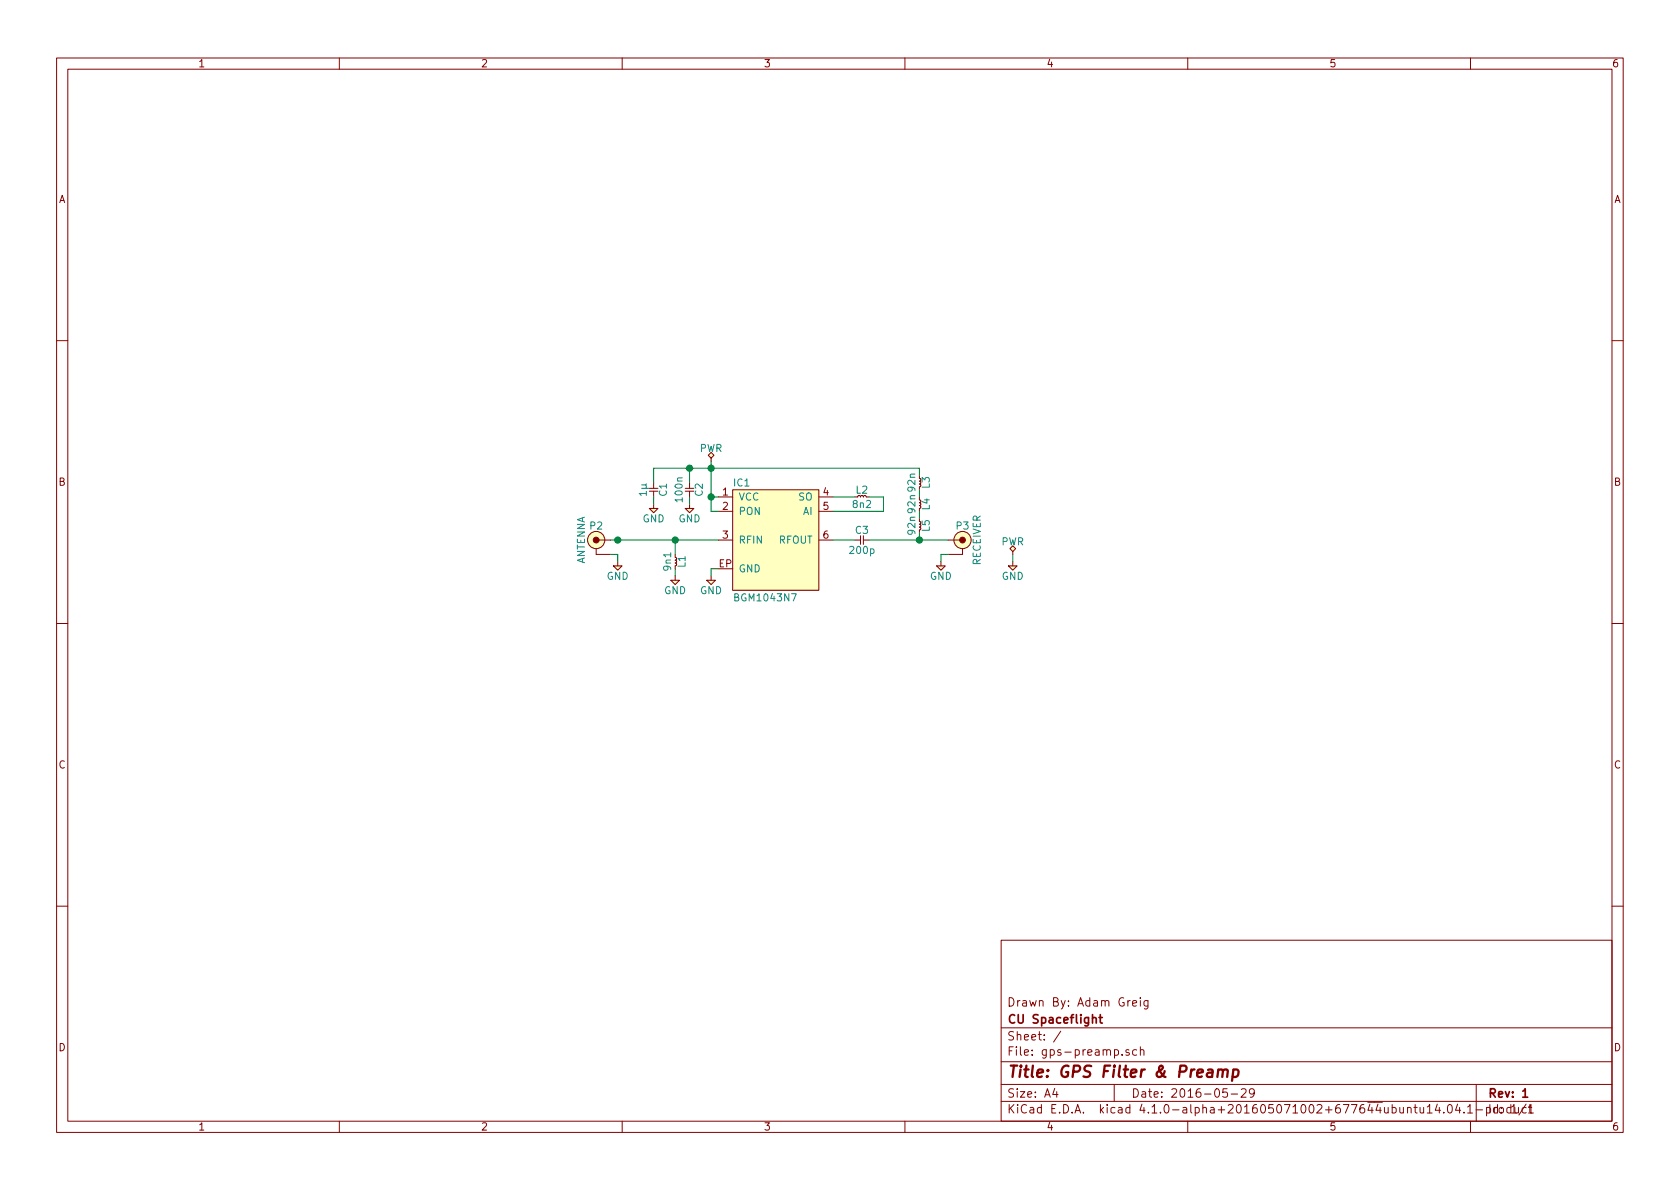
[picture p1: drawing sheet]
EESchema Schematic File Version 2
LIBS:agg-kicad
LIBS:gps-preamp-cache
EELAYER 25 0
EELAYER END
$Descr A4 11693 8268
encoding utf-8
Sheet 1 1
Title "GPS Filter & Preamp"
Date "2016-05-29"
Rev "1"
Comp "CU Spaceflight"
Comment1 "Drawn By: Adam Greig"
Comment2 ""
Comment3 ""
Comment4 ""
$EndDescr
$Comp
L BGM1043N7 IC1
U 1 1
P 5400 3750
F 0 "IC1" H 5100 4150 50  0000 L CNN
F 1 "BGM1043N7" H 5100 3350 50  0000 L CNN
F 2 "agg:DFN-6-EP-BGM" H 5100 3250 50  0001 L CNN
F 3 "http://www.infineon.com/dgdl/bgm1043n7.pdf?folderId=db3a30431f848401011fcbf2ab4c04c4&fileId=db3a304336415dec01365e4465443c72" H 5100 3150 50  0001 L CNN
F 4 "BGM1043N7E6327XUSA1CT-ND" H 5100 3050 50  0001 L CNN "DigiKey"
	1    5400 3750
	1    0    0    -1  
$EndComp
$Comp
L COAX P2
U 1 1
P 4150 3750
F 0 "P2" H 4150 3850 50  0000 C CNN
F 1 "ANTENNA" V 4250 3750 50  0000 C CNN
F 2 "agg:SMA-PTH" H 4150 3540 50  0001 C CNN
F 3 "" H 4250 3650 50  0001 C CNN
F 4 "2135970" H 4150 3470 50  0001 C CNN "Farnell"
	1    4150 3750
	-1   0    0    -1  
$EndComp
$Comp
L COAX P3
U 1 1
P 6700 3750
F 0 "P3" H 6700 3850 50  0000 C CNN
F 1 "RECEIVER" V 6800 3750 50  0000 C CNN
F 2 "agg:SMA-EDGE" H 6700 3540 50  0001 C CNN
F 3 "" H 6800 3650 50  0001 C CNN
F 4 "1608592" H 6700 3470 50  0001 C CNN "Farnell"
	1    6700 3750
	1    0    0    -1  
$EndComp
$Comp
L L L1
U 1 1
P 4700 3850
F 0 "L1" H 4750 3900 50  0000 C CNN
F 1 "9n1" H 4750 3800 50  0000 C CNN
F 2 "agg:0402" H 4700 3850 50  0001 C CNN
F 3 "" H 4700 3850 50  0001 C CNN
F 4 "1762616" H 4700 3850 60  0001 C CNN "Farnell"
	1    4700 3850
	0    1    1    0   
$EndComp
$Comp
L C C2
U 1 1
P 4800 3350
F 0 "C2" H 4850 3420 50  0000 C CNN
F 1 "100n" H 4850 3280 50  0000 C CNN
F 2 "agg:0402" H 4800 3350 50  0001 C CNN
F 3 "" H 4800 3350 50  0001 C CNN
F 4 "8819742" H 4800 3350 60  0001 C CNN "Farnell"
	1    4800 3350
	0    1    1    0   
$EndComp
$Comp
L GND #PWR01
U 1 1
P 4300 3900
F 0 "#PWR01" H 4170 3940 50  0001 L CNN
F 1 "GND" H 4300 3800 50  0000 C CNN
F 2 "" H 4300 3900 60  0000 C CNN
F 3 "" H 4300 3900 60  0000 C CNN
	1    4300 3900
	1    0    0    -1  
$EndComp
Wire Wire Line
	4250 3850 4300 3850
Wire Wire Line
	4300 3850 4300 3900
$Comp
L GND #PWR02
U 1 1
P 6550 3900
F 0 "#PWR02" H 6420 3940 50  0001 L CNN
F 1 "GND" H 6550 3800 50  0000 C CNN
F 2 "" H 6550 3900 60  0000 C CNN
F 3 "" H 6550 3900 60  0000 C CNN
	1    6550 3900
	1    0    0    -1  
$EndComp
Wire Wire Line
	6600 3850 6550 3850
Wire Wire Line
	6550 3850 6550 3900
$Comp
L GND #PWR03
U 1 1
P 4950 4000
F 0 "#PWR03" H 4820 4040 50  0001 L CNN
F 1 "GND" H 4950 3900 50  0000 C CNN
F 2 "" H 4950 4000 60  0000 C CNN
F 3 "" H 4950 4000 60  0000 C CNN
	1    4950 4000
	1    0    0    -1  
$EndComp
Wire Wire Line
	5000 3950 4950 3950
Wire Wire Line
	4950 3950 4950 4000
$Comp
L GND #PWR04
U 1 1
P 4700 4000
F 0 "#PWR04" H 4570 4040 50  0001 L CNN
F 1 "GND" H 4700 3900 50  0000 C CNN
F 2 "" H 4700 4000 60  0000 C CNN
F 3 "" H 4700 4000 60  0000 C CNN
	1    4700 4000
	1    0    0    -1  
$EndComp
Wire Wire Line
	4700 3950 4700 4000
Wire Wire Line
	4250 3750 5000 3750
Wire Wire Line
	4700 3850 4700 3750
Connection ~ 4700 3750
$Comp
L L L2
U 1 1
P 5950 3450
F 0 "L2" H 6000 3500 50  0000 C CNN
F 1 "8n2" H 6000 3400 50  0000 C CNN
F 2 "agg:0402" H 5950 3450 50  0001 C CNN
F 3 "" H 5950 3450 50  0001 C CNN
F 4 "1762614" H 5950 3450 60  0001 C CNN "Farnell"
	1    5950 3450
	1    0    0    -1  
$EndComp
Wire Wire Line
	5800 3450 5950 3450
Wire Wire Line
	5800 3550 6150 3550
Wire Wire Line
	6150 3550 6150 3450
Wire Wire Line
	6150 3450 6050 3450
Wire Wire Line
	4950 3550 5000 3550
Wire Wire Line
	4950 3200 4950 3550
Wire Wire Line
	4950 3450 5000 3450
$Comp
L C C1
U 1 1
P 4550 3350
F 0 "C1" H 4600 3420 50  0000 C CNN
F 1 "1µ" H 4600 3280 50  0000 C CNN
F 2 "agg:0402" H 4550 3350 50  0001 C CNN
F 3 "" H 4550 3350 50  0001 C CNN
F 4 "1845729" H 4550 3350 60  0001 C CNN "Farnell"
	1    4550 3350
	0    1    1    0   
$EndComp
$Comp
L GND #PWR05
U 1 1
P 4550 3500
F 0 "#PWR05" H 4420 3540 50  0001 L CNN
F 1 "GND" H 4550 3400 50  0000 C CNN
F 2 "" H 4550 3500 60  0000 C CNN
F 3 "" H 4550 3500 60  0000 C CNN
	1    4550 3500
	1    0    0    -1  
$EndComp
Wire Wire Line
	4550 3450 4550 3500
$Comp
L GND #PWR06
U 1 1
P 4800 3500
F 0 "#PWR06" H 4670 3540 50  0001 L CNN
F 1 "GND" H 4800 3400 50  0000 C CNN
F 2 "" H 4800 3500 60  0000 C CNN
F 3 "" H 4800 3500 60  0000 C CNN
	1    4800 3500
	1    0    0    -1  
$EndComp
Wire Wire Line
	4800 3500 4800 3450
Wire Wire Line
	4550 3350 4550 3250
Wire Wire Line
	4550 3250 6400 3250
Connection ~ 4950 3450
Wire Wire Line
	4800 3350 4800 3250
Connection ~ 4800 3250
$Comp
L C C3
U 1 1
P 5950 3750
F 0 "C3" H 6000 3820 50  0000 C CNN
F 1 "200p" H 6000 3680 50  0000 C CNN
F 2 "agg:0402" H 5950 3750 50  0001 C CNN
F 3 "" H 5950 3750 50  0001 C CNN
F 4 "1865434" H 5950 3750 60  0001 C CNN "Farnell"
	1    5950 3750
	1    0    0    -1  
$EndComp
Wire Wire Line
	5800 3750 5950 3750
$Comp
L L L5
U 1 1
P 6400 3600
F 0 "L5" H 6450 3650 50  0000 C CNN
F 1 "92n" H 6450 3550 50  0000 C CNN
F 2 "agg:0402" H 6400 3600 50  0001 C CNN
F 3 "" H 6400 3600 50  0001 C CNN
F 4 "2470339" H 6400 3600 60  0001 C CNN "Farnell"
	1    6400 3600
	0    1    1    0   
$EndComp
$Comp
L L L4
U 1 1
P 6400 3450
F 0 "L4" H 6450 3500 50  0000 C CNN
F 1 "92n" H 6450 3400 50  0000 C CNN
F 2 "agg:0402" H 6400 3450 50  0001 C CNN
F 3 "" H 6400 3450 50  0001 C CNN
F 4 "2470339" H 6400 3450 60  0001 C CNN "Farnell"
	1    6400 3450
	0    1    1    0   
$EndComp
Wire Wire Line
	6050 3750 6600 3750
Wire Wire Line
	6400 3750 6400 3700
Wire Wire Line
	6400 3600 6400 3550
Connection ~ 4950 3250
Connection ~ 6400 3750
$Comp
L L L3
U 1 1
P 6400 3300
F 0 "L3" H 6450 3350 50  0000 C CNN
F 1 "92n" H 6450 3250 50  0000 C CNN
F 2 "agg:0402" H 6400 3300 50  0001 C CNN
F 3 "" H 6400 3300 50  0001 C CNN
F 4 "2470339" H 6400 3300 60  0001 C CNN "Farnell"
	1    6400 3300
	0    1    1    0   
$EndComp
Wire Wire Line
	6400 3250 6400 3300
Wire Wire Line
	6400 3400 6400 3450
Connection ~ 4300 3750
$Comp
L PWR #FLG08
U 1 1
P 4950 3200
F 0 "#FLG08" H 4950 3360 50  0001 C CNN
F 1 "PWR" H 4950 3290 50  0000 C CNN
F 2 "" H 4950 3200 50  0001 C CNN
F 3 "" H 4950 3200 50  0001 C CNN
	1    4950 3200
	1    0    0    -1  
$EndComp
$Comp
L GND #PWR?
U 1 1
P 7050 3900
F 0 "#PWR?" H 6920 3940 50  0001 L CNN
F 1 "GND" H 7050 3800 50  0000 C CNN
F 2 "" H 7050 3900 60  0000 C CNN
F 3 "" H 7050 3900 60  0000 C CNN
	1    7050 3900
	1    0    0    -1  
$EndComp
$Comp
L PWR #FLG?
U 1 1
P 7050 3850
F 0 "#FLG?" H 7050 4010 50  0001 C CNN
F 1 "PWR" H 7050 3940 50  0000 C CNN
F 2 "" H 7050 3850 50  0001 C CNN
F 3 "" H 7050 3850 50  0001 C CNN
	1    7050 3850
	1    0    0    -1  
$EndComp
Wire Wire Line
	7050 3850 7050 3900
$EndSCHEMATC
